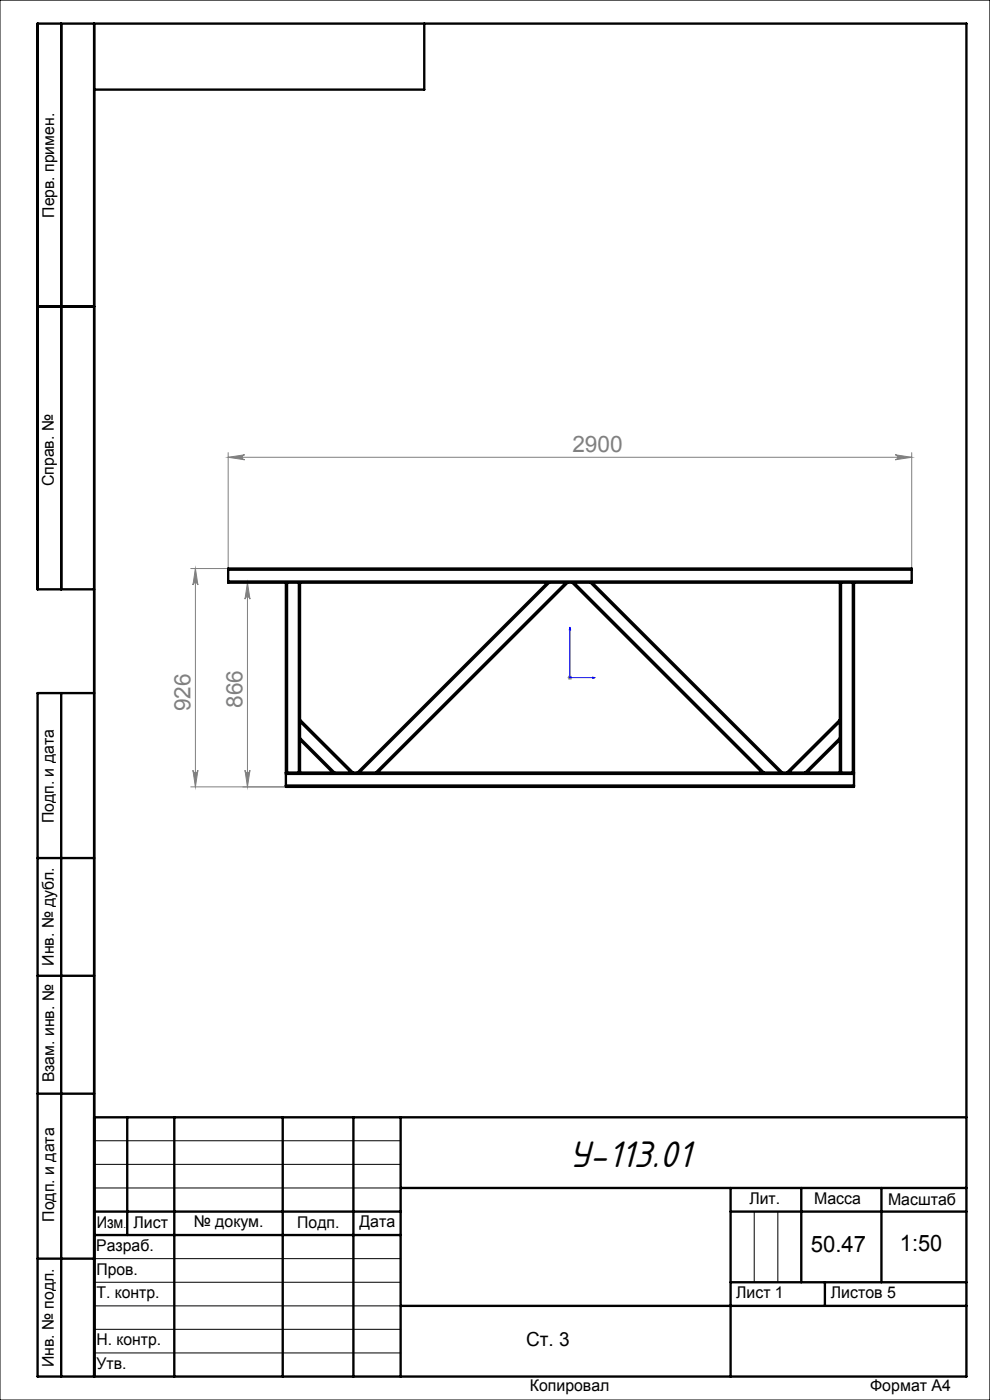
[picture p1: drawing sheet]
<svg xmlns="http://www.w3.org/2000/svg" width="210mm" height="297mm" viewBox="0 0 210 297" stroke-linecap="round" stroke-linejoin="round" font-family="sans-serif">
<path d="M120.9 133.1l.1 .5h-.2zM120.9 133.1v10.7h5.3M125.7 143.6l.5 .2-.5 .1z" fill="none" stroke="#00f" stroke-width=".21"/>
<g fill="none" stroke="#808080" stroke-width=".21">
<path d="M48.4 97l3.5-.5a.53 .53 0 0 0-.5 .5 .53 .53 0 0 0 .5 .5zM48.4 96v24.6M48.4 97h145M189.9 96.5l3.5 .5-3.5 .5a.53 .53 0 0 0 .5-.5 .53 .53 0 0 0-.5-.5zM193.4 96v24.6M40.5 120.6h7.9M41.5 120.6l.5 3.5a.53 .53 0 0 0-.5-.5 .53 .53 0 0 0-.6 .5zM41.5 120.6v46.3M51.5 123.6h9.1M52.5 123.6v43.3M52.5 123.6l.5 3.5a.53 .53 0 0 0-.5-.5 .53 .53 0 0 0-.5 .5zM120.4 143.8h1"/>
<path d="M120.5 143.4l.7 .7M120.9 143.3v.9M121.2 143.4l-.7 .7M40.5 166.9h20.1M40.9 163.4a.53 .53 0 0 0 .6 .5 .53 .53 0 0 0 .5-.5l-.5 3.5zM52 163.4a.53 .53 0 0 0 .5 .5 .53 .53 0 0 0 .5-.5l-.5 3.5z"/>
</g>
<path d="M0 0h210v297h-210zM20 242h65M20 247h65M20 252h65M160 257v15M165 257v15M20 267h65M20 272h65M20 277h65M20 282h65M20 287h65" fill="none" stroke="#000" stroke-width=".21"/>
<g fill="none" stroke="#000" stroke-width=".5">
<path d="M13 5v120M20 5v287M90 5v14h-70M8 65h12M20 125h-12v-120h197v287h-197v-145h12M13 147v145M8 182h12M8 207h12M8 232h12M20 237h185M27 237v25M37 237v55"/>
<path d="M60 237v55M75 237v55M85 237v55M20 257h65M85 252h120M155 252v40M155 257h50M170 252v20M187 252v20M8 267h12M20 262h65M85 277h120"/>
<path d="M155 272h50M175 272v5"/>
</g>
<path d="M125.7 143.6l.5 .2-.5 .1zM120.9 133.1l.1 .5h-.2z" fill="#00f"/>
<g fill="#808080">
<path d="M189.9 96.5l3.5 .5-3.5 .5a.53 .53 0 0 0 .5-.5 .53 .53 0 0 0-.5-.5zM48.4 97l3.5-.5a.53 .53 0 0 0-.5 .5 .53 .53 0 0 0 .5 .5z"/>
<path d="M52 163.4a.53 .53 0 0 0 .5 .5 .53 .53 0 0 0 .5-.5l-.5 3.5zM52.5 123.6l.5 3.5a.53 .53 0 0 0-.5-.5 .53 .53 0 0 0-.5 .5z"/>
<path d="M41.5 120.6l.5 3.5a.53 .53 0 0 0-.5-.5 .53 .53 0 0 0-.6 .5zM40.9 163.4a.53 .53 0 0 0 .6 .5 .53 .53 0 0 0 .5-.5l-.5 3.5z"/>
</g>
<g fill="none" stroke="#000" stroke-width=".5">
<path d="M48.4 120.9v-.3h145v.3M48.4 123.4v.2h12.2M48.4 120.9h145M48.4 123.4h145M48.4 120.9v2.5M60.6 123.6h.3M60.6 123.6v40.3M60.9 123.6v40.3M60.9 123.6h2.5M63.4 123.6h.2M63.4 123.6v40.3M63.6 123.6v29.1"/>
<path d="M63.6 123.6h52.5M116.1 123.6h.4M116.1 123.6l-40.3 40.3M116.5 123.6h3.6M116.5 123.6l-40.3 40.3M120.1 123.6h.3M120.1 123.6l-40.4 40.3M120.4 123.6h1M120.4 123.6l-40.3 40.3M121.4 123.6h.3M121.4 123.6l40.3 40.3M121.7 123.6h3.6"/>
<path d="M121.7 123.6l40.3 40.3M125.3 123.6h.3M125.3 123.6l40.3 40.3M125.6 123.6h52.6M125.6 123.6l40.3 40.3M178.2 123.6h.2M178.2 123.6v29.1M178.4 123.6h2.5M178.4 123.6v40.3M180.9 123.6h.3M180.9 123.6v40.3M181.2 123.6v40.3"/>
<path d="M193.4 123.4v.2h-12.2M193.4 120.9v2.5M63.6 156.6v.3M63.6 152.7v.4M63.6 153.1v3.5M63.6 156.9v7M63.6 153.1l10.9 10.8M63.6 156.6l7.3 7.3M63.6 156.9l7 7M63.6 152.7l11.3 11.2M178.2 152.7v.4M178.2 156.6v.3"/>
<path d="M178.2 153.1v3.5M178.2 156.9v7M178.2 153.1l-10.9 10.8M178.2 152.7l-11.3 11.2M178.2 156.6l-7.4 7.3M178.2 156.9l-7 7M60.6 163.9v.3M60.6 166.6v.3h120.6v-.3M60.6 163.9h.3M60.6 164.2h120.6M60.6 166.6h120.6M60.6 164.2v2.4"/>
<path d="M60.9 163.9h2.5M63.4 163.9h.2M63.6 163.9h7M70.6 163.9h.3M70.9 163.9h3.6M74.5 163.9h.4M74.9 163.9h.9M75.8 163.9h.4M76.2 163.9h3.5M79.7 163.9h.4M80.1 163.9h81.6M161.7 163.9h.3"/>
<path d="M162 163.9h3.6M165.6 163.9h.3M165.9 163.9h1M166.9 163.9h.4M167.3 163.9h3.5M170.8 163.9h.4M171.2 163.9h7M178.2 163.9h.2M178.4 163.9h2.5M180.9 163.9h.3M181.2 163.9v.3M181.2 164.2v2.4"/>
</g>
<text font-size="8.8" x="120.7" y="247.6">У-113.01</text>
<g font-size="4.8" fill="#808080">
<text x="121.4" y="95.9">2900</text>
<text x="40.4" y="150.9" transform="rotate(-90 40.4 150.9)">926</text>
<text x="51.4" y="150.2" transform="rotate(-90 51.4 150.2)">866</text>
</g>
<g font-size="4.8">
<text x="172" y="265.6">50.47</text>
<text x="190.9" y="265.3">1:50</text>
</g>
<text font-size="4.1" x="111.6" y="285.5">Ст. 3</text>
<g font-size="3.4">
<text x="11.5" y="46.2" transform="rotate(-90 11.5 46.2)">Перв. примен.</text>
<text x="11.4" y="103.2" transform="rotate(-90 11.4 103.2)">Справ. №</text>
<text x="11.4" y="174.7" transform="rotate(-90 11.4 174.7)">Подп. и дата</text>
<text x="11.5" y="204.9" transform="rotate(-90 11.5 204.9)">Инв. № дубл.</text>
<text x="11.5" y="229.6" transform="rotate(-90 11.5 229.6)">Взам. инв. №</text>
<text x="159" y="255.5">Лит.</text>
<text x="172.7" y="255.5">Масса</text>
<text x="188.4" y="255.6">Масштаб</text>
<text x="11.5" y="259.2" transform="rotate(-90 11.5 259.2)">Подп. и дата</text>
<text x="20.5" y="260.4">Изм</text>
<text x="28.3" y="260.4">Лист</text>
<text x="41.1" y="260.4">№ докум.</text>
<text x="63.1" y="260.4">Подп.</text>
<text x="76.2" y="260.4">Дата</text>
<text x="20.4" y="265.4">Разраб.</text>
<text x="20.5" y="275.4">Т. контр.</text>
<text x="20.5" y="270.4">Пров.</text>
<text x="156.2" y="275.4">Лист 1</text>
<text x="176.2" y="275.4">Листов 5</text>
<text x="20.5" y="285.4">Н. контр.</text>
<text x="11.4" y="290" transform="rotate(-90 11.4 290)">Инв. № подл.</text>
<text x="20.5" y="290.4">Утв.</text>
<text x="112.4" y="295">Копировал</text>
<text x="184.6" y="295">Формат А4</text>
</g>
<text font-size="2.1" x="26.2" y="260.4">.</text>
</svg>
